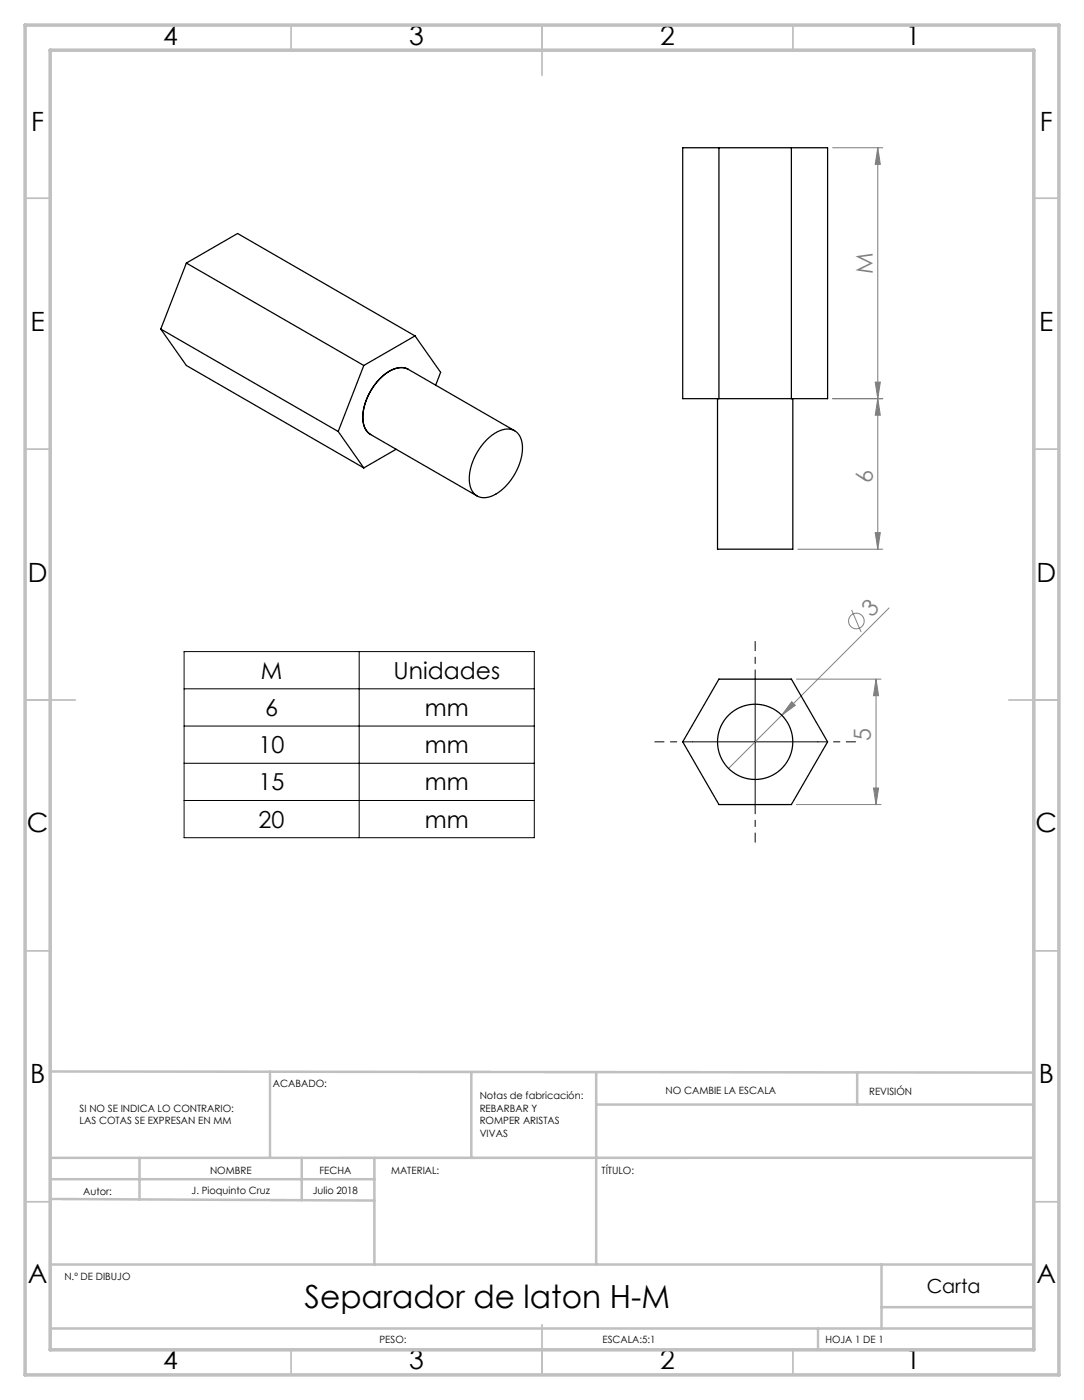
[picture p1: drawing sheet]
<svg xmlns="http://www.w3.org/2000/svg" width="216mm" height="279mm" viewBox="0 0 216 279" stroke-linecap="round" stroke-linejoin="round" font-family="sans-serif">
<g fill="none" stroke="#808080" stroke-width=".2">
<path d="M165.9 29.4h10M174.9 29.4l.5 3.4h-1zM174.9 29.4v80M165.9 79.4h10M174.4 76.1h1l-.5 3.3zM174.9 79.4l.5 3.4h-1zM159 109.4h16.9M174.4 106.1h1l-.5 3.3zM157.8 139.8l.7 .8-2.7 1.9zM158.7 135.3h16.9M169.7 121.6l1.9 4.4M174.6 135.3l.5 3.3h-1z"/>
<path d="M174.6 135.3v25M177.2 121.2l-21.4 21.3M155.8 142.5l-10.6 10.6M174.1 157h1l-.5 3.3zM158.7 160.3h16.9"/>
<circle cx="170.6" cy="123.8" r="1.56"/>
</g>
<path d="M36.7 129.9h69.8v37h-69.8zM36.7 137.3h69.8M71.6 129.9v37M150.5 135.3v25M36.7 144.7h69.8M36.7 152.1h69.8M36.7 159.5h69.8M138 147.8h25" fill="none" stroke="#000" stroke-width=".2"/>
<path d="M150.5 135.3v-7.5M138 147.8h-7.5M163 147.8h7.5M150.5 160.3v7.5" fill="none" stroke="#000" stroke-width=".2" stroke-dasharray="15.2 1.3 1.3 1.3" stroke-dashoffset="13.4"/>
<g fill="none" stroke="#c0c0c0" stroke-width=".35">
<path d="M58 5v5M108 5v10M158 5v5M5 39.5h5M206 39.5h5M5 89.5h5M206 89.5h5M5 139.5h10M201 139.5h10M5 189.5h5M206 189.5h5M5 239.5h5"/>
<path d="M206 239.5h5M58 269v5M108 264v10M158 269v5"/>
</g>
<g fill="none" stroke="#c0c0c0" stroke-width=".5">
<path d="M10 213.5l196 .2M53.8 213.6v17.1M93.9 213.7v17M118.8 213.7v38.3M170.8 213.7v6.4M10 238.9l64.6 .4M10 235h64.6M27.8 230.7v8.3M60.1 230.7v8.5M74.6 230.7v21.3M118.8 220.1h87.2M206 230.7h-196"/>
<path d="M10 252h196M175.7 252v12.7M10 264.7h196M163 264.7v4.3M175.7 260.5h30.3"/>
</g>
<path d="M5 5h206v269h-206zM10 10h196v259h-196z" fill="none" stroke="#c0c0c0" stroke-width=".7"/>
<g fill="#808080">
<path d="M157.8 139.8l.7 .8-2.7 1.9z"/>
<path d="M174.9 29.4l.5 3.4h-1zM174.4 76.1h1l-.5 3.3zM174.9 79.4l.5 3.4h-1zM174.4 106.1h1l-.5 3.3zM174.6 135.3l.5 3.3h-1zM174.1 157h1l-.5 3.3z"/>
</g>
<g fill="none" stroke="#000" stroke-width=".25">
<path d="M136 29.4h28.9v50h-28.9zM143.3 29.4v50M157.7 29.4v50M37.1 52.4l-5.1 13.2M37.1 52.4l35.4 20.4M37.1 52.4l10.2-5.9 35.4 20.4M32 65.6l35.4 20.4M32 65.6l5.1 7.2 35.4 20.4M72.5 72.8l-5.1 13.2M81.3 73.6a4 4 0 0 0-4.2 .7 11.4 11.4 0 0 0-4.7 9.8l.4 1.3 .5 .7 .5 .5M81.3 73.6a4 4 0 0 0-4.4 .8 11.3 11.3 0 0 0-4.5 9.9l.5 1.3 .9 1M81.3 73.6l21.3 12.2"/>
<path d="M82.7 66.9l5.1 7.3-1 2.6M82.7 66.9l-10.2 5.9M143 79.4v30h15v-30M67.4 86l5.1 7.2M73.8 86.6l21.3 12.2M78.9 89.5l-6.4 3.7M97.1 87.5a5.3 5.3 0 0 1 5.1-1.8 3.6 3.6 0 0 1 1.9 3.7 11.4 11.4 0 0 1-6.3 9.5 3 3 0 0 1-4.3-2.8 11.4 11.4 0 0 1 3.6-8.6zM143.3 135.3h14.4l7.2 12.5-7.2 12.5h-14.4l-7.3-12.5z"/>
<circle cx="150.5" cy="147.8" r="7.5"/>
</g>
<text font-size="6.3" x="60.7" y="260.6">Separador de laton H-M</text>
<g font-size="5.3">
<text x="32.5" y="8.9">4</text>
<text x="81.5" y="8.9">3</text>
<text x="131.5" y="8.9">2</text>
<text x="180.5" y="8.9">1</text>
<text x="6.2" y="26.2">F</text>
<text x="207.2" y="26.2">F</text>
<text x="6.1" y="65.9">E</text>
<text x="207.1" y="65.9">E</text>
<text x="5.5" y="115.9">D</text>
<text x="206.5" y="115.9">D</text>
<text x="5.3" y="165.9">C</text>
<text x="206.3" y="165.9">C</text>
<text x="6" y="215.9">B</text>
<text x="207" y="215.9">B</text>
<text x="5.5" y="255.7">A</text>
<text x="206.5" y="255.7">A</text>
<text x="32.5" y="272.9">4</text>
<text x="81.5" y="272.9">3</text>
<text x="131.5" y="272.9">2</text>
<text x="180.5" y="272.9">1</text>
</g>
<g font-size="4.7" fill="#808080">
<text x="173.9" y="54.7" transform="rotate(-90 173.9 54.7)">M</text>
<text x="173.9" y="96.3" transform="rotate(-90 173.9 96.3)">6</text>
<text x="173.7" y="123.2" transform="rotate(-45 173.7 123.2)">3</text>
<text x="173.5" y="147.7" transform="rotate(-90 173.5 147.7)">5</text>
</g>
<g font-size="4.7">
<text x="52" y="135.2">M</text>
<text x="78.4" y="135.2">Unidades</text>
<text x="52.8" y="142.7">6</text>
<text x="84.6" y="142.7">mm</text>
<text x="51.5" y="150.1">10</text>
<text x="84.6" y="150.1">mm</text>
<text x="51.5" y="157.5">15</text>
<text x="84.6" y="157.5">mm</text>
<text x="51.5" y="164.9">20</text>
<text x="84.6" y="164.9">mm</text>
</g>
<text font-size="3.9" x="184.7" y="257.7">Carta</text>
<g font-size="2">
<text x="15.9" y="221.6">SI NO SE INDICA LO CONTRARIO:</text>
<text x="54.4" y="216.6">ACABADO:</text>
<text x="95.6" y="219.1">Notas de fabricación:</text>
<text x="95.6" y="221.6">REBARBAR Y</text>
<text x="132.6" y="218">NO CAMBIE LA ESCALA</text>
<text x="173.2" y="218.1">REVISIÓN</text>
<text x="15.9" y="224.1">LAS COTAS SE EXPRESAN EN MM</text>
<text x="95.6" y="224.1">ROMPER ARISTAS</text>
<text x="95.6" y="226.6">VIVAS</text>
<text x="41.8" y="233.9">NOMBRE</text>
<text x="63.7" y="233.9">FECHA</text>
<text x="77.9" y="233.9">MATERIAL:</text>
<text x="119.9" y="233.9">TÍTULO:</text>
<text x="16.6" y="238.1">Autor:</text>
<text x="38.2" y="237.9">J. Pioquinto Cruz</text>
<text x="62.3" y="237.9">Julio 2018</text>
<text x="12.8" y="255">N.º DE DIBUJO</text>
<text x="75.6" y="267.5">PESO:</text>
<text x="120.1" y="267.6">ESCALA:5:1</text>
<text x="164.5" y="267.6">HOJA 1 DE 1</text>
</g>
</svg>
